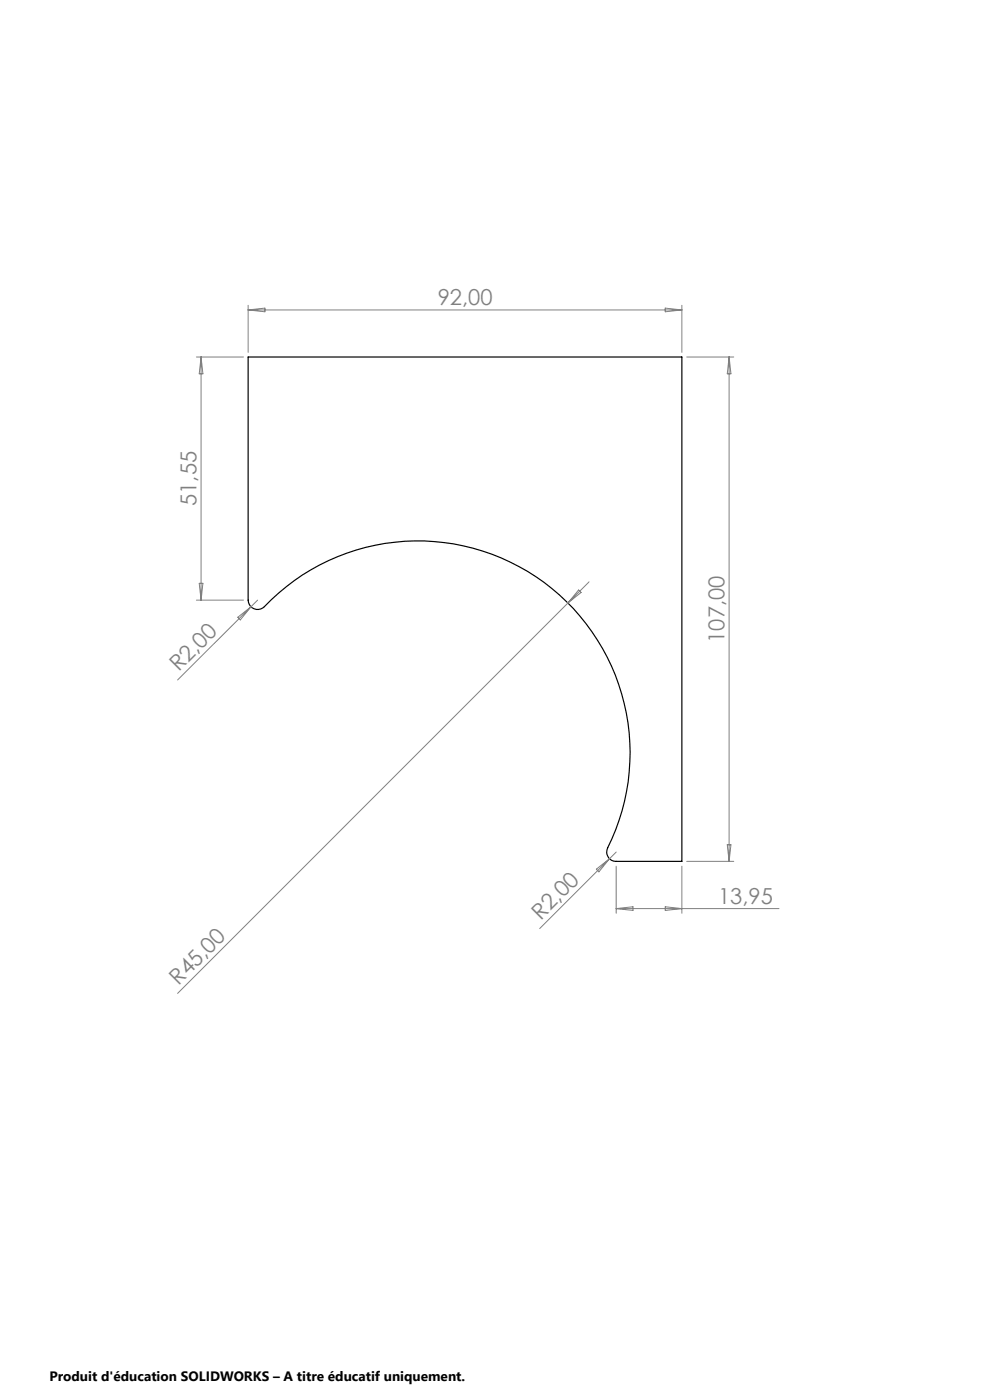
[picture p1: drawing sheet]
<svg xmlns="http://www.w3.org/2000/svg" width="210mm" height="297mm" viewBox="0 0 210 297" stroke-linecap="round" stroke-linejoin="round" font-family="sans-serif">
<path d="M52.6 75.7h92v107h-13.9a1.98 1.98 0 0 1-1.8-2.9 45 45 0 0 0-14.6-57 45 45 0 0 0-58.6 6.2 2.02 2.02 0 0 1-3.1-1.7z" fill="none" stroke="#000" stroke-width=".25"/>
<g fill="none" stroke="#808080" stroke-width=".21">
<path d="M41.7 75.7h9.9M42.7 75.7l.3 3.6h-.7zM42.7 75.7v51.6M52.6 64.8v10M52.6 65.8h92M52.6 65.8l3.6-.4v.7zM141.1 65.4l3.5 .4-3.5 .3zM144.6 64.8v10M145.7 75.7h9.9M154.7 75.7v107M154.7 75.7l.3 3.6h-.7zM41.7 127.3h9.9"/>
<path d="M42.3 123.8h.7l-.3 3.5zM50.4 130.9l2.8-2.2-2.2 2.8zM54.6 127.3l-16.9 16.9M122.7 125.2l.6 .5-2.8 2.2zM125 123.4l-87.3 87.3M154.3 179.2h.7l-.3 3.5zM126.5 184.4l2.8-2.2-2.3 2.8zM130.7 183.8v9.9M130.7 192.8h34.5M130.7 192.8l3.6-.4v.7zM130.7 180.8l-16.2 16.2M141.1 192.4l3.5 .4-3.5 .3z"/>
<path d="M144.6 183.8v9.9M145.7 182.7h9.9"/>
</g>
<g font-size="4.7" fill="#808080">
<text x="92.9" y="64.7">92,00</text>
<text x="41.7" y="107.3" transform="rotate(-90 41.7 107.3)">51,55</text>
<text x="153.7" y="136.3" transform="rotate(-90 153.7 136.3)">107,00</text>
<text x="37.9" y="142.6" transform="rotate(-45 37.9 142.6)">R2,00</text>
<text x="152.3" y="191.7">13,95</text>
<text x="114.7" y="195.4" transform="rotate(-45 114.7 195.4)">R2,00</text>
<text x="37.9" y="209.1" transform="rotate(-45 37.9 209.1)">R45,00</text>
</g>
<text font-size="2.9" x="10.5" y="292.9">Produit d'éducation SOLIDWORKS – A titre éducatif uniquement.</text>
</svg>
